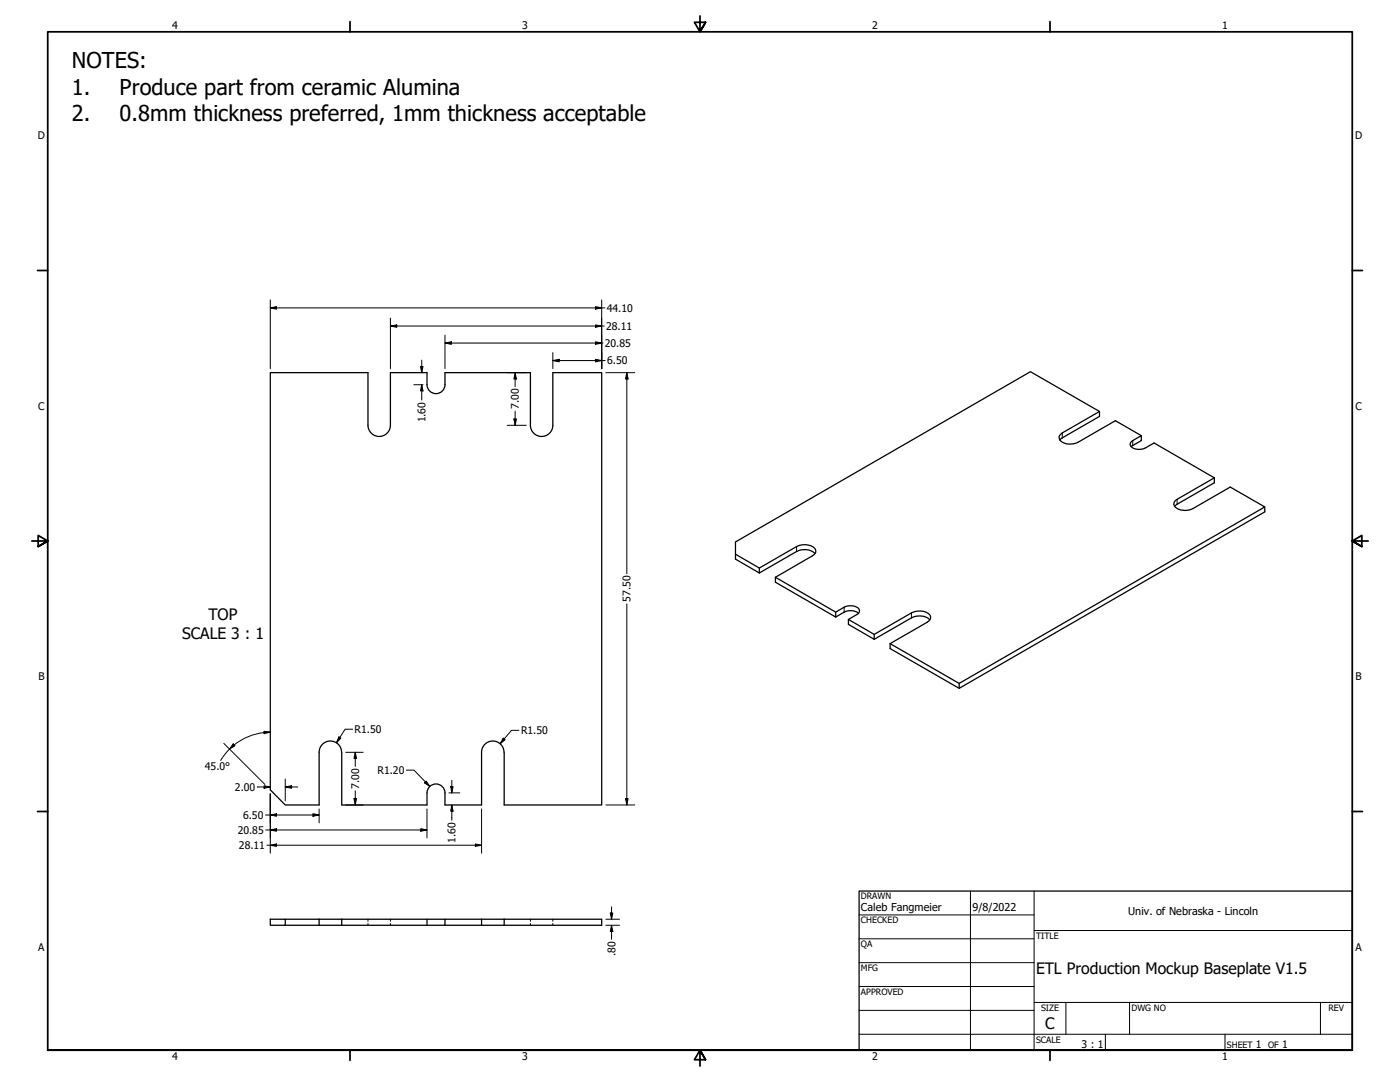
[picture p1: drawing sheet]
<svg xmlns="http://www.w3.org/2000/svg" width="559mm" height="432mm" viewBox="0 0 559 432" stroke-linecap="round" stroke-linejoin="round" font-family="sans-serif">
<!-- layer: Hidden (ANSI) -->
<path d="M146.9 366.8v.9M146.9 368.5v.8M155.8 366.8v.9M155.8 368.5v.8M211.7 366.8v.9M211.7 368.5v.8M220.7 366.8v.9M220.7 368.5v.8" fill="none" stroke="#000" stroke-width=".4"/>
<!-- layer: Visible (ANSI) -->
<g fill="none" stroke="#000" stroke-width=".51">
<path d="M170.4 153.5a3.6 3.6 0 0 0 3.6 3.6 3.6 3.6 0 0 0 3.6-3.6M170.4 153.5v-4.8h-14.6v21a4.5 4.5 0 0 1-4.4 4.5 4.5 4.5 0 0 1-4.5-4.5v-21h-39v166.5l6 6h13.5v-21M177.6 153.5v-4.8h34.1v21a4.5 4.5 0 0 0 4.5 4.5 4.5 4.5 0 0 0 4.5-4.5v-21h19.5v172.5h-39v-21M438.8 164.2l-27.5-15.9-117.7 68v6.8l9.5 5.6M438.8 164.2v2l-14.8 8.6-1 .8M438.8 164.2l-14.8 8.6a2.05 2.05 0 0 0-1.3 2.1 2.05 2.05 0 0 0 1.8 1.8 7 7 0 0 0 5.8-.2l14.9-8.6 10.3 6M451.5 178.2l4-2.4v-1.9l-3.4 1.9a1.54 1.54 0 0 0-1 1.5 1.54 1.54 0 0 0 1 1.5 5.7 5.7 0 0 0 5.1 0l3.4-2 24.1 13.9M484.7 190.7l-14.9 8.6a2.03 2.03 0 0 0-1.3 2.1 2.03 2.03 0 0 0 1.8 1.8 7 7 0 0 0 5.9-.3l14.8-8.5 13.8 7.9-122 70.4-27.5-15.8M484.7 190.7v2l-14.9 8.5-.9 .9M504.8 202.3v2l-122 70.4-27.5-15.9v-1.9M293.6 221.2l9.5 5.5M303.1 226.7l14.8-8.6a6.4 6.4 0 0 1 7.5 1 1.85 1.85 0 0 1-1.1 2.7l-14.8 8.6"/>
<path d="M303.1 226.7v2M309.5 230.4l24.1 13.9M309.5 230.4v1.9l24.1 14M325.3 220.9a6.2 6.2 0 0 0-7.4-.8l-14.8 8.6M333.6 246.3v-2a8.2 8.2 0 0 1 7.5-2.4 1.84 1.84 0 0 1 1.6 2.8l-4.1 2.5v2l10.3 5.9M338.6 247.2l10.3 6M342.6 244.8a5.3 5.3 0 0 0-5.7-.5l-3.3 2M348.9 253.2l14.9-8.6a6.5 6.5 0 0 1 7.4 .9 2.04 2.04 0 0 1-1.1 2.8l-14.8 8.6M348.9 253.2v1.9M371.2 247.4a6.2 6.2 0 0 0-7.4-.8l-14.9 8.5M382.8 272.7v2M127.4 300.2a4.5 4.5 0 0 1 4.5-4.5 4.5 4.5 0 0 1 4.4 4.5"/>
<path d="M136.4 300.2v21h34v-4.7a3.6 3.6 0 0 1 3.6-3.6 3.6 3.6 0 0 1 3.6 3.6v4.7h14.6v-21M192.2 300.2a4.5 4.5 0 0 1 4.5-4.5 4.5 4.5 0 0 1 4.5 4.5M107.9 366.8h6v2.5h-6zM113.9 369.3h13.5M113.9 366.8h22.5M127.4 366.8v2.5M136.4 366.8h41.2v2.5h-41.2M136.4 366.8v2.5h-9M170.4 366.8v2.5M177.6 366.8h62.6v2.5h-62.6M192.2 366.8v2.5M201.2 366.8v2.5"/>
</g>
<!-- layer: Visible Narrow (ANSI) -->
<path d="M424 172.8v2M452.1 175.8v2M469.8 199.3v1.9M317.9 218.1v2M336.9 242.3v2M363.8 244.6v2" fill="none" stroke="#000" stroke-width=".4"/>
<!-- layer: Border (ANSI) -->
<g fill="none" stroke="#000" stroke-width=".7">
<path d="M139.7 8.6v4.1M279.4 6.3v6.4l-2.2-3.8h4.4l-2.2 3.8 2.2-3.8M419.1 8.6v4.1M15 107.9h4M539.8 107.9h4M12.7 215.9h6.3l-3.8-2.2v4.4l3.8-2.2-3.8 2.2M546.1 215.9h-6.3l3.8-2.2v4.4l-3.8-2.2 3.8 2.2M15 323.8h4M539.8 323.8h4M19 419.1v-406.4h520.8v406.4h-520.8h520.8M139.7 419.1v4.1M419.1 419.1v4.1"/>
<path d="M281.6 422.9l-2.2-3.8 2.2 3.8h-4.4l2.2-3.8v6.3"/>
</g>
<!-- layer: Title (ANSI) -->
<g fill="none" stroke="#000" stroke-width=".4">
<path d="M387.3 355.6v63.5M412.7 355.6v63.5M342.9 365.1h69.8M342.9 374.6h69.8M412.7 371.3h127.1M342.9 384.2h69.8M342.9 393.7h69.8M342.9 412.7h196.9M342.9 403.2h69.8M412.7 400h127.1M425.4 400v12.7M441.2 412.7v6.4"/>
<path d="M450.8 400v12.7M488.9 412.7v6.4M527 400v12.7"/>
</g>
<path d="M342.9 355.6h196.9v63.5h-196.9z" fill="none" stroke="#000" stroke-width=".51"/>
<!-- layer: Dimension (ANSI) -->
<g fill="none" stroke="#000" stroke-width=".4">
<path d="M107.9 119.7v27.4M240.2 119.7v27.4M107.9 122.9l2.5-.5v1zM107.9 122.9h133.5M155.8 130.1l2.6-.4v.9zM155.8 130.1h85.4M155.8 126.9v20.2M177.6 136.9l2.5-.5v1zM177.6 136.9h63.1M177.6 133.7v13.4M237.7 122.4l2.5 .5-2.5 .5zM237.7 136.4l2.5 .5-2.5 .5z"/>
<path d="M237.7 129.7l2.5 .4-2.5 .5zM165.2 153.5h3.6M167.8 146.2h1l-.5 2.5zM168.3 153.5l.5 2.5h-1zM168.3 143.7v5M168.3 153.5v6.1M202.4 148.7h7.7M205.6 148.7l.5 2.6h-1zM205.6 148.7v5.7M220.7 143.9l2.5-.5v1zM220.7 143.9h20.9M220.7 140.7v6.4"/>
<path d="M237.7 143.4l2.5 .5-2.5 .5zM241.8 148.7h11.6M250.2 148.7l.5 2.6h-1zM250.2 148.7v80.3M202.4 169.7h7.7M205.1 167.2h1l-.5 2.5zM205.6 164.1v5.6M250.2 241v80.2M89.3 296.7l16.4 16.4M93.1 296.9l.7 .7-2.2 1.4zM93.5 297.2l-2.9 2.8-2.5 3.5M105.3 291.8l2.6 .4-2.5 .6z"/>
<path d="M105.4 292.4a23 23 0 0 0-12 4.9M107.9 292.2l-2.5 .1M135.3 294.1l.8 .5-1.8 1.8zM140.8 291h-3.1l-3.4 5.4M200.9 294.6l.7 .6-2 1.6zM207.1 291.5h-2.9l-4.6 5.3M102.7 314.1h5.2M105.4 313.6l2.5 .5-2.5 .5zM107.9 316.8v23.7M113.9 314.1l2.5-.5v1zM113.9 314.1h5M113.9 310.9v8.7"/>
<path d="M138 300.2h7M141.3 318.7h1l-.5 2.5zM141.8 300.2l.5 2.5h-1zM141.8 300.2v5.7M141.8 315.6v5.6M162.2 307.3h3l6.3 6.5M170.1 311.7l1.4 2.1-2.1-1.4zM179.2 316.4h4.3M179.9 313.9h.9l-.5 2.5zM180.3 311.4v5M249.7 318.7h1l-.5 2.5zM106 325.2h21.4"/>
<path d="M106 331.2h64.4M106.6 337.3h85.6M107.9 325.2l2.5-.5v1.1zM107.9 331.2l2.5-.5v1zM107.9 337.3l2.5-.5v1zM124.9 324.7l2.5 .5-2.5 .6zM127.4 322.8v5.6M138 321.2h7M168 330.7l2.4 .5-2.4 .5zM170.4 322.8v11.6M180.3 321.2l.5 2.5h-.9zM180.3 321.2v6.1"/>
<path d="M189.7 336.8l2.5 .5-2.5 .5zM192.2 322.8v17.7M241.8 321.2h11.6M241.8 366.8h5.5M241.8 369.3h5.5M243.6 364.4h1l-.5 2.4zM244.1 369.3l.5 2.4h-1zM244.1 361.9v4.9M244.1 369.3v5.5"/>
</g>
<g fill="#000">
<path d="M107.9 122.9l2.5-.5v1z" fill-rule="evenodd"/>
<path d="M155.8 130.1l2.6-.4v.9z" fill-rule="evenodd"/>
<path d="M177.6 136.9l2.5-.5v1z" fill-rule="evenodd"/>
<path d="M237.7 122.4l2.5 .5-2.5 .5z" fill-rule="evenodd"/>
<path d="M237.7 136.4l2.5 .5-2.5 .5z" fill-rule="evenodd"/>
<path d="M237.7 129.7l2.5 .4-2.5 .5z" fill-rule="evenodd"/>
<path d="M167.8 146.2h1l-.5 2.5z" fill-rule="evenodd"/>
<path d="M168.3 153.5l.5 2.5h-1z" fill-rule="evenodd"/>
<path d="M205.6 148.7l.5 2.6h-1z" fill-rule="evenodd"/>
<path d="M220.7 143.9l2.5-.5v1z" fill-rule="evenodd"/>
<path d="M237.7 143.4l2.5 .5-2.5 .5z" fill-rule="evenodd"/>
<path d="M250.2 148.7l.5 2.6h-1z" fill-rule="evenodd"/>
<path d="M205.1 167.2h1l-.5 2.5z" fill-rule="evenodd"/>
<path d="M93.1 296.9l.7 .7-2.2 1.4z" fill-rule="evenodd"/>
<path d="M105.3 291.8l2.6 .4-2.5 .6z" fill-rule="evenodd"/>
<path d="M135.3 294.1l.8 .5-1.8 1.8z" fill-rule="evenodd"/>
<path d="M200.9 294.6l.7 .6-2 1.6z" fill-rule="evenodd"/>
<path d="M105.4 313.6l2.5 .5-2.5 .5z" fill-rule="evenodd"/>
<path d="M113.9 314.1l2.5-.5v1z" fill-rule="evenodd"/>
<path d="M141.3 318.7h1l-.5 2.5z" fill-rule="evenodd"/>
<path d="M141.8 300.2l.5 2.5h-1z" fill-rule="evenodd"/>
<path d="M170.1 311.7l1.4 2.1-2.1-1.4z" fill-rule="evenodd"/>
<path d="M179.9 313.9h.9l-.5 2.5z" fill-rule="evenodd"/>
<path d="M249.7 318.7h1l-.5 2.5z" fill-rule="evenodd"/>
<path d="M107.9 325.2l2.5-.5v1.1z" fill-rule="evenodd"/>
<path d="M107.9 331.2l2.5-.5v1z" fill-rule="evenodd"/>
<path d="M107.9 337.3l2.5-.5v1z" fill-rule="evenodd"/>
<path d="M124.9 324.7l2.5 .5-2.5 .6z" fill-rule="evenodd"/>
<path d="M168 330.7l2.4 .5-2.4 .5z" fill-rule="evenodd"/>
<path d="M180.3 321.2l.5 2.5h-.9z" fill-rule="evenodd"/>
<path d="M189.7 336.8l2.5 .5-2.5 .5z" fill-rule="evenodd"/>
<path d="M243.6 364.4h1l-.5 2.4z" fill-rule="evenodd"/>
<path d="M244.1 369.3l.5 2.4h-1z" fill-rule="evenodd"/>
</g>
<g font-size="8.7">
<text x="28.7" y="27.3">NOTES:</text>
<text x="28.7" y="37.7">1.</text>
<text x="47.8" y="37.7">Produce part from ceramic Alumina</text>
<text x="28.7" y="48.2">2.</text>
<text x="47.8" y="48.2">0.8mm thickness preferred, 1mm thickness acceptable</text>
</g>
<g font-size="6.3">
<text x="83.2" y="247.3">TOP</text>
<text x="72.6" y="254.8">SCALE 3 : 1</text>
<text x="413.5" y="388.6">ETL Production Mockup Baseplate V1.5</text>
<text x="417.2" y="410.6">C</text>
</g>
<g font-size="4.3">
<text x="343.7" y="363.5">Caleb Fangmeier</text>
<text x="388.1" y="363.7">9/8/2022</text>
<text x="450.3" y="365.1">Univ. of Nebraska - Lincoln</text>
</g>
<g font-size="4.2">
<text x="68.7" y="11.7">4</text>
<text x="208.4" y="11.7">3</text>
<text x="348.1" y="11.7">2</text>
<text x="487.8" y="11.7">1</text>
<text x="15.1" y="55.5">D</text>
<text x="540.9" y="55.5">D</text>
<text x="242.2" y="124.4">44.10</text>
<text x="241.9" y="131.6">28.11</text>
<text x="241.4" y="138.4">20.85</text>
<text x="242.3" y="145.4">6.50</text>
<text x="15.2" y="163.4">C</text>
<text x="207.1" y="163.3" transform="rotate(-90 207.1 163.3)">7.00</text>
<text x="541" y="163.4">C</text>
<text x="169.9" y="168.6" transform="rotate(-90 169.9 168.6)">1.60</text>
<text x="251.7" y="240.2" transform="rotate(-90 251.7 240.2)">57.50</text>
<text x="15.3" y="271.4">B</text>
<text x="541.1" y="271.4">B</text>
<text x="141.5" y="292.5">R1.50</text>
<text x="208" y="292.9">R1.50</text>
<text x="81.8" y="307.3">45.0°</text>
<text x="150.7" y="308.9">R1.20</text>
<text x="93.8" y="315.6">2.00</text>
<text x="143.3" y="314.8" transform="rotate(-90 143.3 314.8)">7.00</text>
<text x="97" y="326.8">6.50</text>
<text x="94.9" y="332.7">20.85</text>
<text x="95.4" y="338.8">28.11</text>
<text x="181.9" y="336.3" transform="rotate(-90 181.9 336.3)">1.60</text>
<text x="15.2" y="379.3">A</text>
<text x="245.6" y="381.4" transform="rotate(-90 245.6 381.4)">.80</text>
<text x="541" y="379.3">A</text>
<text x="431.7" y="418.3">3 : 1</text>
<text x="501.3" y="418.3">1</text>
<text x="511.8" y="418.3">1</text>
<text x="68.7" y="423.2">4</text>
<text x="208.4" y="423.2">3</text>
<text x="348.1" y="423.2">2</text>
<text x="487.8" y="423.2">1</text>
</g>
<g font-size="3.5">
<text x="343.7" y="358.9">DRAWN</text>
<text x="343.7" y="368.5">CHECKED</text>
<text x="413.5" y="374.6">TITLE</text>
<text x="343.7" y="378">QA</text>
<text x="343.7" y="387.5">MFG</text>
<text x="343.7" y="397.1">APPROVED</text>
<text x="415.5" y="403.4">SIZE</text>
<text x="451.6" y="403.4">DWG NO</text>
<text x="530.3" y="403.4">REV</text>
<text x="413.5" y="416.1">SCALE</text>
<text x="489.7" y="418.3">SHEET</text>
<text x="506.2" y="418.3">OF</text>
</g>
</svg>
